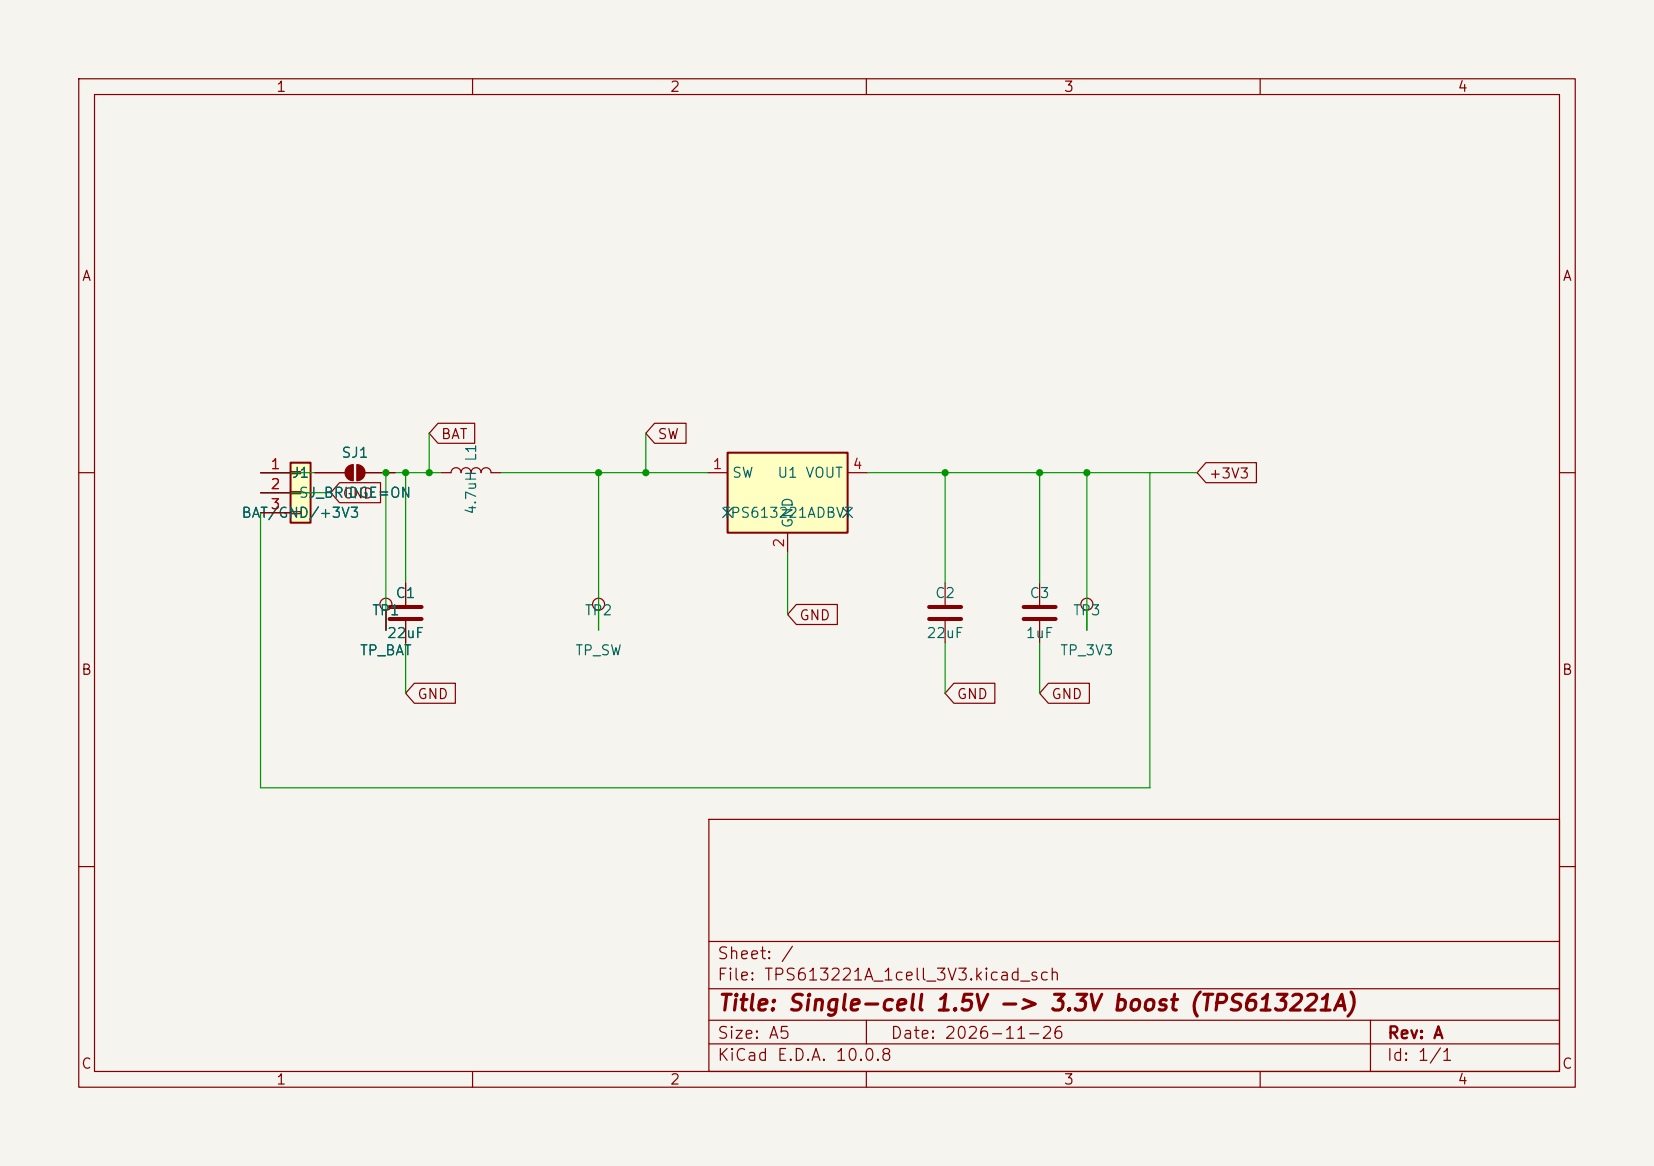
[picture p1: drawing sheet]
(kicad_sch (version 20230121) (generator eeschema)
 (paper "A5")
 (title_block (title "Single-cell 1.5V -> 3.3V boost (TPS613221A)") (date "2026-11-26") (rev "A"))
 (lib_symbols
  (symbol "Regulator_Switching:TPS613221ADBV" (exclude_from_sim no) (in_bom yes) (on_board yes)
    (in_pos_files yes)
    (duplicate_pin_numbers_are_jumpers no)
    (property "Reference" "U" (at -7.62 6.35 0) (show_name no) (do_not_autoplace no) (effects (font (size 1.27 1.27)) (justify left)))
    (property "Value" "TPS613221ADBV" (at 2.54 6.35 0) (show_name no) (do_not_autoplace no) (effects (font (size 1.27 1.27))))
    (property "Footprint" "Package_TO_SOT_SMD:SOT-23-5" (at 0 -20.32 0) (show_name no) (do_not_autoplace no) (hide yes) (effects (font (size 1.27 1.27))))
    (property "Datasheet" "http://www.ti.com/lit/ds/symlink/tps61322.pdf" (at 0 -3.81 0) (show_name no) (do_not_autoplace no) (hide yes) (effects (font (size 1.27 1.27))))
    (property "Description" "1.2A Step-Up Converter, 3.3V Output Voltage, 0.9-5.5V Input Voltage, SOT-23-5" (at 0 0 0) (show_name no) (do_not_autoplace no) (hide yes) (effects (font (size 1.27 1.27))))
    (symbol "TPS613221ADBV_0_1"
    (rectangle (start -7.62 5.08) (end 7.62 -5.08) (stroke (width 0.254) (type default)) (fill (type background))))
    (symbol "TPS613221ADBV_1_1"
    (pin power_in line (at -10.16 2.54 0) (length 2.54) (name "SW" (effects (font (size 1.27 1.27)))) (number "1" (effects (font (size 1.27 1.27)))))
    (pin power_in line (at 0 -7.62 90) (length 2.54) (name "GND" (effects (font (size 1.27 1.27)))) (number "2" (effects (font (size 1.27 1.27)))))
    (pin no_connect line (at -7.62 -2.54 0) (length 2.54) (hide yes) (name "NC" (effects (font (size 1.27 1.27)))) (number "3" (effects (font (size 1.27 1.27)))))
    (pin power_out line (at 10.16 2.54 180) (length 2.54) (name "VOUT" (effects (font (size 1.27 1.27)))) (number "4" (effects (font (size 1.27 1.27)))))
    (pin no_connect line (at 7.62 -2.54 180) (length 2.54) (hide yes) (name "NC" (effects (font (size 1.27 1.27)))) (number "5" (effects (font (size 1.27 1.27))))))
    (embedded_fonts no))
  (symbol "Device:L"
    (pin_numbers (hide yes))
    (pin_names
    (offset 1.016) (hide yes)) (exclude_from_sim no) (in_bom yes) (on_board yes)
    (in_pos_files yes)
    (duplicate_pin_numbers_are_jumpers no)
    (property "Reference" "L" (at -1.27 0 90) (show_name no) (do_not_autoplace no) (effects (font (size 1.27 1.27))))
    (property "Value" "L" (at 1.905 0 90) (show_name no) (do_not_autoplace no) (effects (font (size 1.27 1.27))))
    (property "Footprint" "" (at 0 0 0) (show_name no) (do_not_autoplace no) (hide yes) (effects (font (size 1.27 1.27))))
    (property "Datasheet" "" (at 0 0 0) (show_name no) (do_not_autoplace no) (hide yes) (effects (font (size 1.27 1.27))))
    (property "Description" "Inductor" (at 0 0 0) (show_name no) (do_not_autoplace no) (hide yes) (effects (font (size 1.27 1.27))))
    (symbol "L_0_1"
    (arc (start 0 2.54) (mid 0.6323 1.905) (end 0 1.27) (stroke (width 0) (type default)) (fill (type none)))
    (arc (start 0 1.27) (mid 0.6323 0.635) (end 0 0) (stroke (width 0) (type default)) (fill (type none)))
    (arc (start 0 0) (mid 0.6323 -0.635) (end 0 -1.27) (stroke (width 0) (type default)) (fill (type none)))
    (arc (start 0 -1.27) (mid 0.6323 -1.905) (end 0 -2.54) (stroke (width 0) (type default)) (fill (type none))))
    (symbol "L_1_1"
    (pin passive line (at 0 3.81 270) (length 1.27) (name "1" (effects (font (size 1.27 1.27)))) (number "1" (effects (font (size 1.27 1.27)))))
    (pin passive line (at 0 -3.81 90) (length 1.27) (name "2" (effects (font (size 1.27 1.27)))) (number "2" (effects (font (size 1.27 1.27))))))
    (embedded_fonts no))
  (symbol "Device:C"
    (pin_numbers (hide yes))
    (pin_names
    (offset 0.254)) (exclude_from_sim no) (in_bom yes) (on_board yes)
    (in_pos_files yes)
    (duplicate_pin_numbers_are_jumpers no)
    (property "Reference" "C" (at 0.635 2.54 0) (show_name no) (do_not_autoplace no) (effects (font (size 1.27 1.27)) (justify left)))
    (property "Value" "C" (at 0.635 -2.54 0) (show_name no) (do_not_autoplace no) (effects (font (size 1.27 1.27)) (justify left)))
    (property "Footprint" "" (at 0.9652 -3.81 0) (show_name no) (do_not_autoplace no) (hide yes) (effects (font (size 1.27 1.27))))
    (property "Datasheet" "" (at 0 0 0) (show_name no) (do_not_autoplace no) (hide yes) (effects (font (size 1.27 1.27))))
    (property "Description" "Unpolarized capacitor" (at 0 0 0) (show_name no) (do_not_autoplace no) (hide yes) (effects (font (size 1.27 1.27))))
    (symbol "C_0_1"
    (polyline (pts (xy -2.032 0.762) (xy 2.032 0.762)) (stroke (width 0.508) (type default)) (fill (type none)))
    (polyline (pts (xy -2.032 -0.762) (xy 2.032 -0.762)) (stroke (width 0.508) (type default)) (fill (type none))))
    (symbol "C_1_1"
    (pin passive line (at 0 3.81 270) (length 2.794) (name "" (effects (font (size 1.27 1.27)))) (number "1" (effects (font (size 1.27 1.27)))))
    (pin passive line (at 0 -3.81 90) (length 2.794) (name "" (effects (font (size 1.27 1.27)))) (number "2" (effects (font (size 1.27 1.27))))))
    (embedded_fonts no))
  (symbol "Connector_Generic:Conn_01x03"
    (pin_names
    (offset 1.016) (hide yes)) (exclude_from_sim no) (in_bom yes) (on_board yes)
    (in_pos_files yes)
    (duplicate_pin_numbers_are_jumpers no)
    (property "Reference" "J" (at 0 5.08 0) (show_name no) (do_not_autoplace no) (effects (font (size 1.27 1.27))))
    (property "Value" "Conn_01x03" (at 0 -5.08 0) (show_name no) (do_not_autoplace no) (effects (font (size 1.27 1.27))))
    (property "Footprint" "" (at 0 0 0) (show_name no) (do_not_autoplace no) (hide yes) (effects (font (size 1.27 1.27))))
    (property "Datasheet" "" (at 0 0 0) (show_name no) (do_not_autoplace no) (hide yes) (effects (font (size 1.27 1.27))))
    (property "Description" "Generic connector, single row, 01x03, script generated (kicad-library-utils/schlib/autogen/connector/)" (at 0 0 0) (show_name no) (do_not_autoplace no) (hide yes) (effects (font (size 1.27 1.27))))
    (symbol "Conn_01x03_1_1"
    (rectangle (start -1.27 3.81) (end 1.27 -3.81) (stroke (width 0.254) (type default)) (fill (type background)))
    (rectangle (start -1.27 2.667) (end 0 2.413) (stroke (width 0.1524) (type default)) (fill (type none)))
    (rectangle (start -1.27 0.127) (end 0 -0.127) (stroke (width 0.1524) (type default)) (fill (type none)))
    (rectangle (start -1.27 -2.413) (end 0 -2.667) (stroke (width 0.1524) (type default)) (fill (type none)))
    (pin passive line (at -5.08 2.54 0) (length 3.81) (name "Pin_1" (effects (font (size 1.27 1.27)))) (number "1" (effects (font (size 1.27 1.27)))))
    (pin passive line (at -5.08 0 0) (length 3.81) (name "Pin_2" (effects (font (size 1.27 1.27)))) (number "2" (effects (font (size 1.27 1.27)))))
    (pin passive line (at -5.08 -2.54 0) (length 3.81) (name "Pin_3" (effects (font (size 1.27 1.27)))) (number "3" (effects (font (size 1.27 1.27))))))
    (embedded_fonts no))
  (symbol "Jumper:SolderJumper_2_Open"
    (pin_numbers (hide yes))
    (pin_names
    (offset 0) (hide yes)) (exclude_from_sim no) (in_bom no) (on_board yes)
    (in_pos_files yes)
    (duplicate_pin_numbers_are_jumpers no)
    (property "Reference" "JP" (at 0 2.032 0) (show_name no) (do_not_autoplace no) (effects (font (size 1.27 1.27))))
    (property "Value" "SolderJumper_2_Open" (at 0 -2.54 0) (show_name no) (do_not_autoplace no) (effects (font (size 1.27 1.27))))
    (property "Footprint" "" (at 0 0 0) (show_name no) (do_not_autoplace no) (hide yes) (effects (font (size 1.27 1.27))))
    (property "Datasheet" "" (at 0 -7.62 0) (show_name no) (do_not_autoplace no) (hide yes) (effects (font (size 1.27 1.27))))
    (property "Description" "Solder Jumper, 2-pole, open" (at 0 -5.08 0) (show_name no) (do_not_autoplace no) (hide yes) (effects (font (size 1.27 1.27))))
    (symbol "SolderJumper_2_Open_0_1"
    (polyline (pts (xy -0.254 1.016) (xy -0.254 -1.016)) (stroke (width 0.1524) (type default)) (fill (type none)))
    (arc (start -0.254 -1.016) (mid -1.2656 0) (end -0.254 1.016) (stroke (width 0.1524) (type default)) (fill (type outline)))
    (arc (start 0.254 1.016) (mid 1.2656 0) (end 0.254 -1.016) (stroke (width 0.1524) (type default)) (fill (type outline)))
    (polyline (pts (xy 0.254 1.016) (xy 0.254 -1.016)) (stroke (width 0.1524) (type default)) (fill (type none))))
    (symbol "SolderJumper_2_Open_1_1"
    (pin passive line (at -5.08 0 0) (length 3.81) (name "A" (effects (font (size 1.27 1.27)))) (number "1" (effects (font (size 1.27 1.27)))))
    (pin passive line (at 5.08 0 180) (length 3.81) (name "B" (effects (font (size 1.27 1.27)))) (number "2" (effects (font (size 1.27 1.27))))))
    (embedded_fonts no))
  (symbol "Connector:TestPoint"
    (pin_numbers (hide yes))
    (pin_names
    (offset 0.762) (hide yes)) (exclude_from_sim no) (in_bom yes) (on_board yes)
    (in_pos_files yes)
    (duplicate_pin_numbers_are_jumpers no)
    (property "Reference" "TP" (at 0 6.858 0) (show_name no) (do_not_autoplace no) (effects (font (size 1.27 1.27))))
    (property "Value" "TestPoint" (at 0 5.08 0) (show_name no) (do_not_autoplace no) (effects (font (size 1.27 1.27))))
    (property "Footprint" "" (at 5.08 0 0) (show_name no) (do_not_autoplace no) (hide yes) (effects (font (size 1.27 1.27))))
    (property "Datasheet" "" (at 5.08 0 0) (show_name no) (do_not_autoplace no) (hide yes) (effects (font (size 1.27 1.27))))
    (property "Description" "test point" (at 0 0 0) (show_name no) (do_not_autoplace no) (hide yes) (effects (font (size 1.27 1.27))))
    (symbol "TestPoint_0_1"
    (circle (center 0 3.302) (radius 0.762) (stroke (width 0) (type default)) (fill (type none))))
    (symbol "TestPoint_1_1"
    (pin passive line (at 0 0 90) (length 2.54) (name "1" (effects (font (size 1.27 1.27)))) (number "1" (effects (font (size 1.27 1.27))))))
    (embedded_fonts no)))
 (symbol (lib_id "Connector_Generic:Conn_01x03") (at 38.16 62.54 0) (unit 1) (in_bom yes) (on_board yes) (dnp no)
  (property "Reference" "J1" (at 38.16 60.00 0) (effects (font (size 1.27 1.27))))
  (property "Value" "BAT/GND/+3V3" (at 38.16 65.08 0) (effects (font (size 1.27 1.27))))
  (property "Footprint" "Connector_PinHeader_2.54mm:PinHeader_1x03_P2.54mm_Vertical" (at 38.16 62.54 0) (effects (font (size 1.27 1.27)) hide))
  (property "Datasheet" "" (at 38.16 62.54 0) (effects (font (size 1.27 1.27)) hide)) (pin "1") (pin "2") (pin "3"))
 (symbol (lib_id "Jumper:SolderJumper_2_Open") (at 45.08 60.00 0) (unit 1) (in_bom yes) (on_board yes) (dnp no)
  (property "Reference" "SJ1" (at 45.08 57.46 0) (effects (font (size 1.27 1.27))))
  (property "Value" "SJ_BRIDGE=ON" (at 45.08 62.54 0) (effects (font (size 1.27 1.27))))
  (property "Footprint" "Jumper:SolderJumper-2_P1.3mm_Open_Pad1.0x1.5mm" (at 45.08 60.00 0) (effects (font (size 1.27 1.27)) hide))
  (property "Datasheet" "" (at 45.08 60.00 0) (effects (font (size 1.27 1.27)) hide)) (pin "1") (pin "2"))
 (symbol (lib_id "Device:L") (at 59.81 60.00 90) (unit 1) (in_bom yes) (on_board yes) (dnp no)
  (property "Reference" "L1" (at 59.81 57.46 0) (effects (font (size 1.27 1.27))))
  (property "Value" "4.7uH" (at 59.81 62.54 0) (effects (font (size 1.27 1.27))))
  (property "Footprint" "Inductor_SMD:L_1008_2520Metric" (at 59.81 60.00 0) (effects (font (size 1.27 1.27)) hide))
  (property "Datasheet" "" (at 59.81 60.00 0) (effects (font (size 1.27 1.27)) hide)) (pin "1") (pin "2"))
 (symbol (lib_id "Regulator_Switching:TPS613221ADBV") (at 100.00 62.54 0) (unit 1) (in_bom yes) (on_board yes) (dnp no)
  (property "Reference" "U1" (at 100.00 60.00 0) (effects (font (size 1.27 1.27))))
  (property "Value" "TPS613221ADBVT" (at 100.00 65.08 0) (effects (font (size 1.27 1.27))))
  (property "Footprint" "Package_TO_SOT_SMD:SOT-23-5" (at 100.00 62.54 0) (effects (font (size 1.27 1.27)) hide))
  (property "Datasheet" "" (at 100.00 62.54 0) (effects (font (size 1.27 1.27)) hide)) (pin "1") (pin "2") (pin "3") (pin "4") (pin "5"))
 (symbol (lib_id "Device:C") (at 51.50 77.81 0) (unit 1) (in_bom yes) (on_board yes) (dnp no)
  (property "Reference" "C1" (at 51.50 75.27 0) (effects (font (size 1.27 1.27))))
  (property "Value" "22uF" (at 51.50 80.35 0) (effects (font (size 1.27 1.27))))
  (property "Footprint" "Capacitor_SMD:C_0805_2012Metric_Pad1.18x1.45mm_HandSolder" (at 51.50 77.81 0) (effects (font (size 1.27 1.27)) hide))
  (property "Datasheet" "" (at 51.50 77.81 0) (effects (font (size 1.27 1.27)) hide)) (pin "1") (pin "2"))
 (symbol (lib_id "Device:C") (at 120.00 77.81 0) (unit 1) (in_bom yes) (on_board yes) (dnp no)
  (property "Reference" "C2" (at 120.00 75.27 0) (effects (font (size 1.27 1.27))))
  (property "Value" "22uF" (at 120.00 80.35 0) (effects (font (size 1.27 1.27))))
  (property "Footprint" "Capacitor_SMD:C_0805_2012Metric_Pad1.18x1.45mm_HandSolder" (at 120.00 77.81 0) (effects (font (size 1.27 1.27)) hide))
  (property "Datasheet" "" (at 120.00 77.81 0) (effects (font (size 1.27 1.27)) hide)) (pin "1") (pin "2"))
 (symbol (lib_id "Device:C") (at 132.00 77.81 0) (unit 1) (in_bom yes) (on_board yes) (dnp no)
  (property "Reference" "C3" (at 132.00 75.27 0) (effects (font (size 1.27 1.27))))
  (property "Value" "1uF" (at 132.00 80.35 0) (effects (font (size 1.27 1.27))))
  (property "Footprint" "Capacitor_SMD:C_0603_1608Metric_Pad1.08x0.95mm_HandSolder" (at 132.00 77.81 0) (effects (font (size 1.27 1.27)) hide))
  (property "Datasheet" "" (at 132.00 77.81 0) (effects (font (size 1.27 1.27)) hide)) (pin "1") (pin "2"))
 (symbol (lib_id "Connector:TestPoint") (at 49.00 80.00 0) (unit 1) (in_bom yes) (on_board yes) (dnp no)
  (property "Reference" "TP1" (at 49.00 77.46 0) (effects (font (size 1.27 1.27))))
  (property "Value" "TP_BAT" (at 49.00 82.54 0) (effects (font (size 1.27 1.27))))
  (property "Footprint" "TestPoint:TestPoint_Pad_D1.5mm" (at 49.00 80.00 0) (effects (font (size 1.27 1.27)) hide))
  (property "Datasheet" "" (at 49.00 80.00 0) (effects (font (size 1.27 1.27)) hide)) (pin "1"))
 (symbol (lib_id "Connector:TestPoint") (at 76.00 80.00 0) (unit 1) (in_bom yes) (on_board yes) (dnp no)
  (property "Reference" "TP2" (at 76.00 77.46 0) (effects (font (size 1.27 1.27))))
  (property "Value" "TP_SW" (at 76.00 82.54 0) (effects (font (size 1.27 1.27))))
  (property "Footprint" "TestPoint:TestPoint_Pad_D1.5mm" (at 76.00 80.00 0) (effects (font (size 1.27 1.27)) hide))
  (property "Datasheet" "" (at 76.00 80.00 0) (effects (font (size 1.27 1.27)) hide)) (pin "1"))
 (symbol (lib_id "Connector:TestPoint") (at 138.00 80.00 0) (unit 1) (in_bom yes) (on_board yes) (dnp no)
  (property "Reference" "TP3" (at 138.00 77.46 0) (effects (font (size 1.27 1.27))))
  (property "Value" "TP_3V3" (at 138.00 82.54 0) (effects (font (size 1.27 1.27))))
  (property "Footprint" "TestPoint:TestPoint_Pad_D1.5mm" (at 138.00 80.00 0) (effects (font (size 1.27 1.27)) hide))
  (property "Datasheet" "" (at 138.00 80.00 0) (effects (font (size 1.27 1.27)) hide)) (pin "1"))
 (wire (pts (xy 33.08 60.00) (xy 40.00 60.00)) (stroke (width 0) (type default)))
 (wire (pts (xy 50.16 60.00) (xy 51.50 60.00)) (stroke (width 0) (type default)))
 (wire (pts (xy 51.50 60.00) (xy 54.50 60.00)) (stroke (width 0) (type default)))
 (wire (pts (xy 54.50 60.00) (xy 56.00 60.00)) (stroke (width 0) (type default)))
 (wire (pts (xy 51.50 60.00) (xy 51.50 74.00)) (stroke (width 0) (type default)))
 (wire (pts (xy 51.50 81.62) (xy 51.50 88.00)) (stroke (width 0) (type default)))
 (wire (pts (xy 49.00 60.00) (xy 49.00 80.00)) (stroke (width 0) (type default)))
 (wire (pts (xy 54.50 60.00) (xy 54.50 55.00)) (stroke (width 0) (type default)))
 (wire (pts (xy 63.62 60.00) (xy 76.00 60.00)) (stroke (width 0) (type default)))
 (wire (pts (xy 76.00 60.00) (xy 82.00 60.00)) (stroke (width 0) (type default)))
 (wire (pts (xy 82.00 60.00) (xy 89.84 60.00)) (stroke (width 0) (type default)))
 (wire (pts (xy 76.00 60.00) (xy 76.00 80.00)) (stroke (width 0) (type default)))
 (wire (pts (xy 82.00 60.00) (xy 82.00 55.00)) (stroke (width 0) (type default)))
 (wire (pts (xy 100.00 70.16) (xy 100.00 78.00)) (stroke (width 0) (type default)))
 (wire (pts (xy 110.16 60.00) (xy 120.00 60.00)) (stroke (width 0) (type default)))
 (wire (pts (xy 120.00 60.00) (xy 132.00 60.00)) (stroke (width 0) (type default)))
 (wire (pts (xy 132.00 60.00) (xy 138.00 60.00)) (stroke (width 0) (type default)))
 (wire (pts (xy 138.00 60.00) (xy 146.00 60.00)) (stroke (width 0) (type default)))
 (wire (pts (xy 120.00 60.00) (xy 120.00 74.00)) (stroke (width 0) (type default)))
 (wire (pts (xy 120.00 81.62) (xy 120.00 88.00)) (stroke (width 0) (type default)))
 (wire (pts (xy 132.00 60.00) (xy 132.00 74.00)) (stroke (width 0) (type default)))
 (wire (pts (xy 132.00 81.62) (xy 132.00 88.00)) (stroke (width 0) (type default)))
 (wire (pts (xy 138.00 60.00) (xy 138.00 80.00)) (stroke (width 0) (type default)))
 (wire (pts (xy 146.00 60.00) (xy 152.00 60.00)) (stroke (width 0) (type default)))
 (wire (pts (xy 146.00 60.00) (xy 146.00 100.00)) (stroke (width 0) (type default)))
 (wire (pts (xy 146.00 100.00) (xy 33.08 100.00)) (stroke (width 0) (type default)))
 (wire (pts (xy 33.08 100.00) (xy 33.08 65.08)) (stroke (width 0) (type default)))
 (wire (pts (xy 33.08 62.54) (xy 42.00 62.54)) (stroke (width 0) (type default)))
 (junction (at 51.50 60.00) (diameter 0) (color 0 0 0 0))
 (junction (at 49.00 60.00) (diameter 0) (color 0 0 0 0))
 (junction (at 54.50 60.00) (diameter 0) (color 0 0 0 0))
 (junction (at 76.00 60.00) (diameter 0) (color 0 0 0 0))
 (junction (at 82.00 60.00) (diameter 0) (color 0 0 0 0))
 (junction (at 120.00 60.00) (diameter 0) (color 0 0 0 0))
 (junction (at 132.00 60.00) (diameter 0) (color 0 0 0 0))
 (junction (at 138.00 60.00) (diameter 0) (color 0 0 0 0))
 (global_label "GND" (shape input) (at 51.50 88.00 0) (effects (font (size 1.27 1.27)) (justify left)))
 (global_label "BAT" (shape input) (at 54.50 55.00 0) (effects (font (size 1.27 1.27)) (justify left)))
 (global_label "SW" (shape input) (at 82.00 55.00 0) (effects (font (size 1.27 1.27)) (justify left)))
 (global_label "GND" (shape input) (at 100.00 78.00 0) (effects (font (size 1.27 1.27)) (justify left)))
 (global_label "GND" (shape input) (at 120.00 88.00 0) (effects (font (size 1.27 1.27)) (justify left)))
 (global_label "GND" (shape input) (at 132.00 88.00 0) (effects (font (size 1.27 1.27)) (justify left)))
 (global_label "+3V3" (shape input) (at 152.00 60.00 0) (effects (font (size 1.27 1.27)) (justify left)))
 (global_label "GND" (shape input) (at 42.00 62.54 0) (effects (font (size 1.27 1.27)) (justify left)))
 (no_connect (at 92.38 65.08))
 (no_connect (at 107.62 65.08))
 (sheet_instances (path "" (page "1"))))
